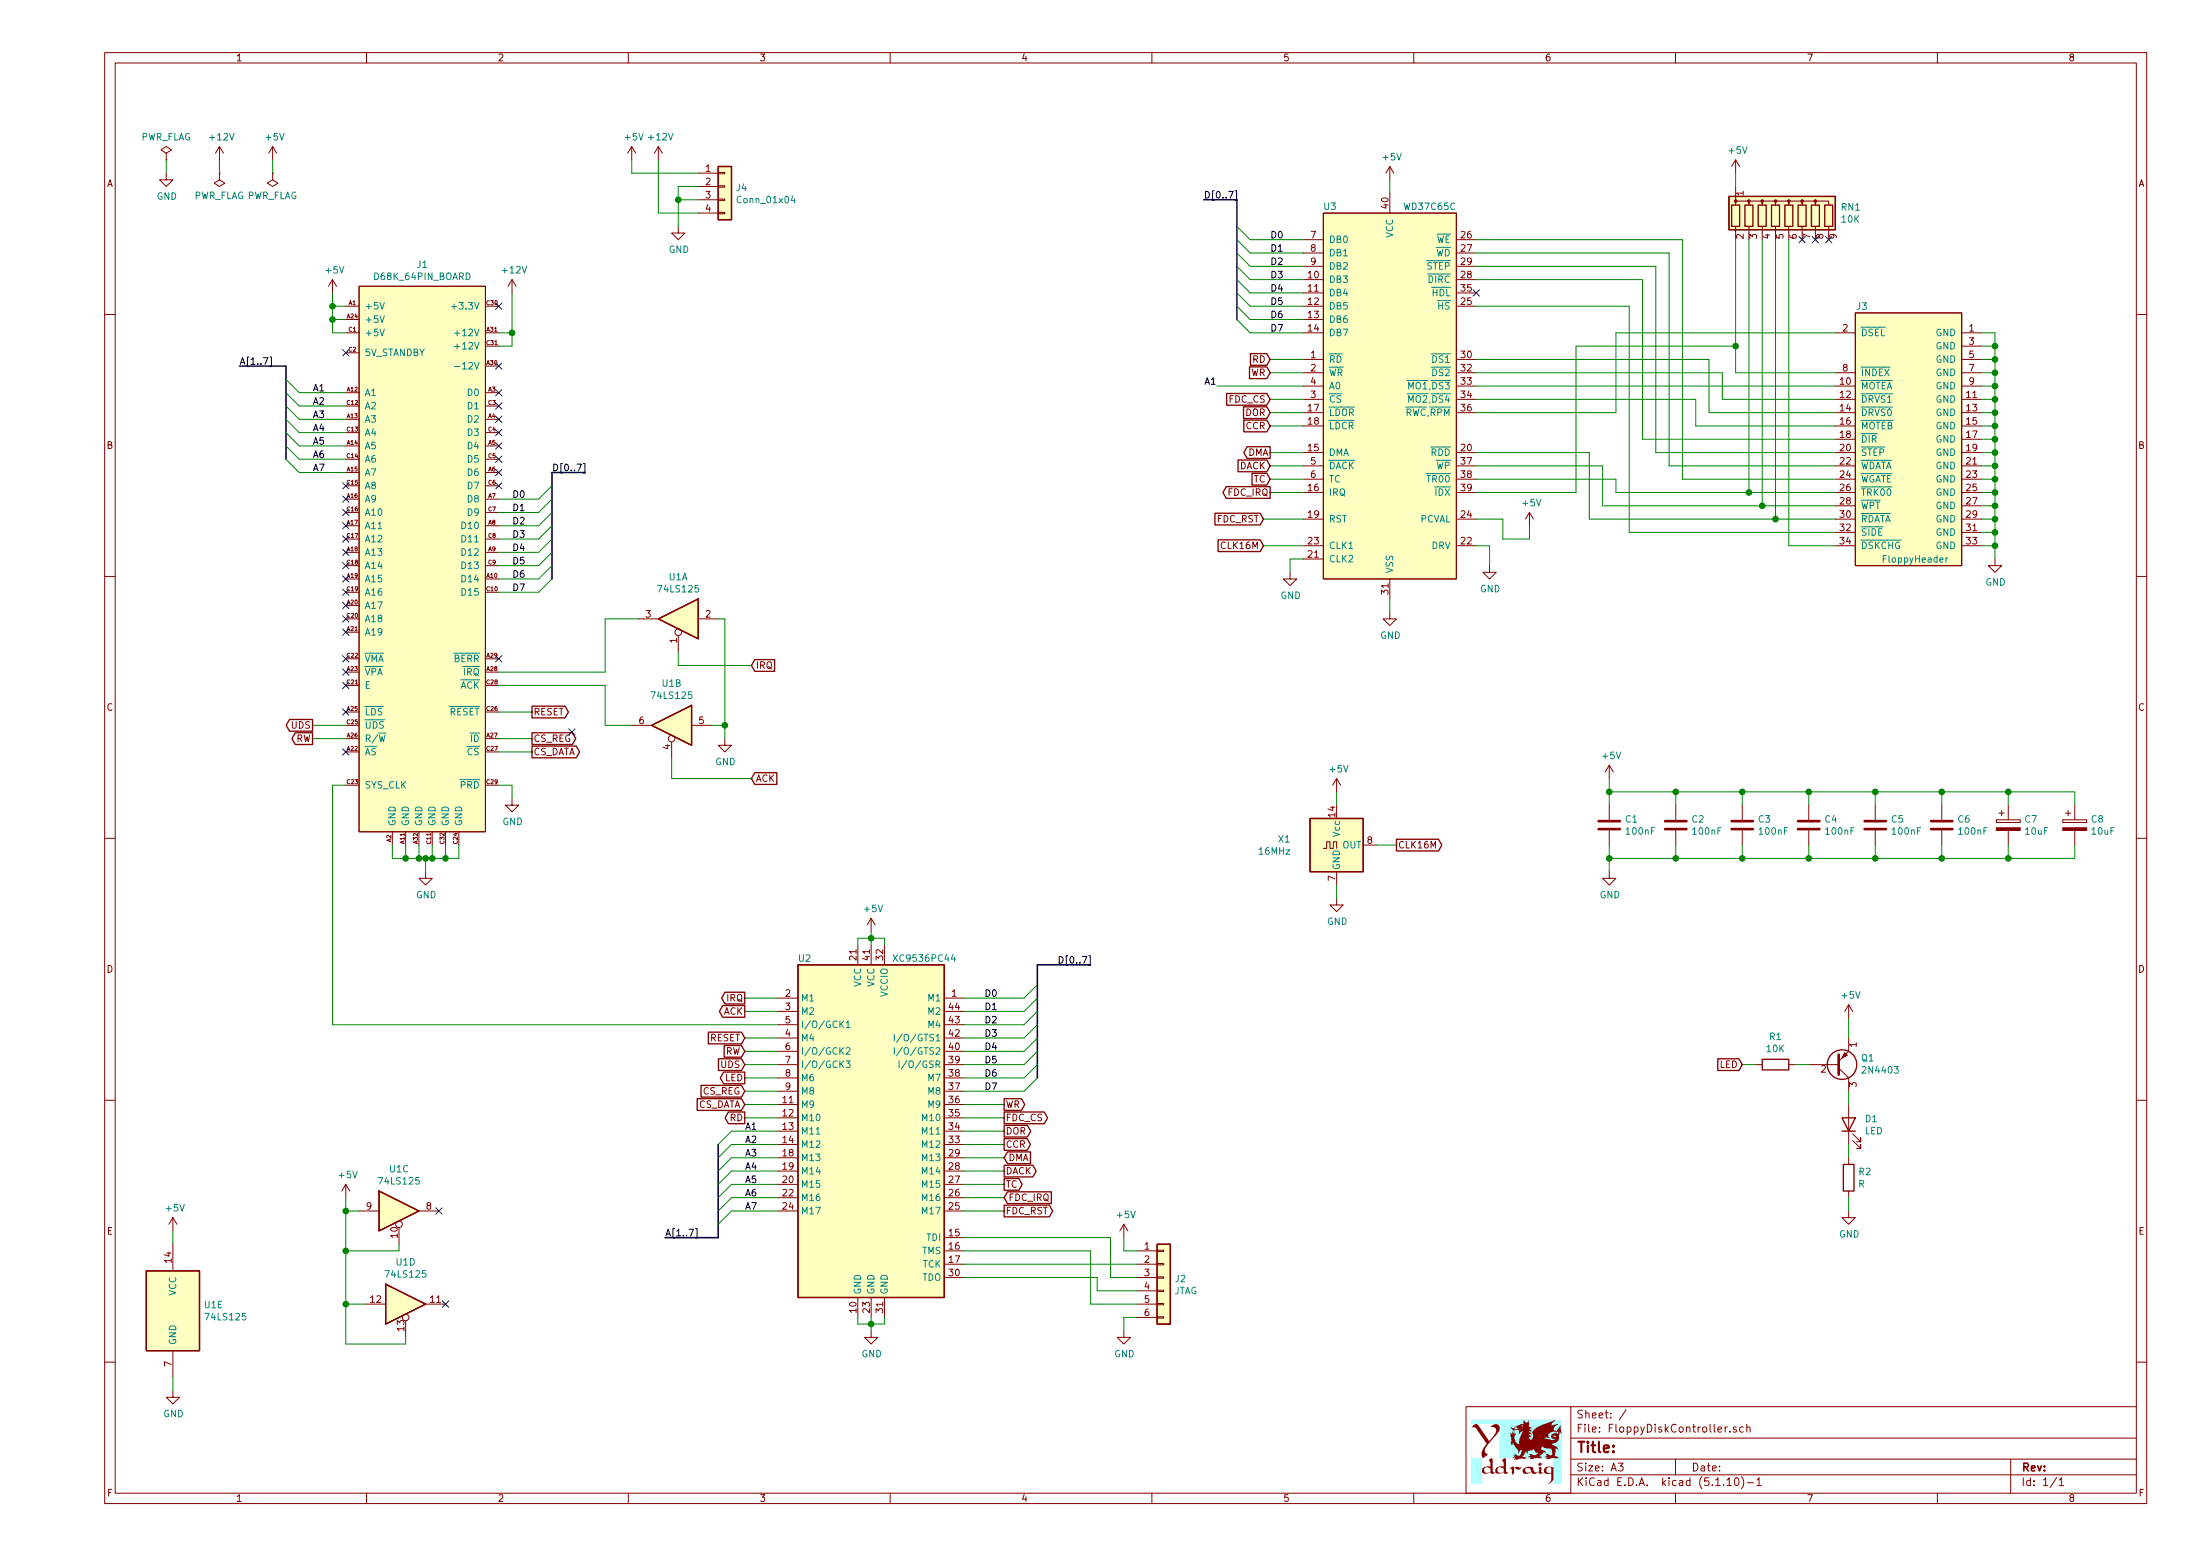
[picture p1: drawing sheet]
EESchema Schematic File Version 4
EELAYER 30 0
EELAYER END
$Descr A3 16535 11693
encoding utf-8
Sheet 1 1
Title ""
Date ""
Rev ""
Comp ""
Comment1 ""
Comment2 ""
Comment3 ""
Comment4 ""
$EndDescr
$Comp
L Ddraig:WD37C65C U3
U 1 1
P 10450 2700
F 0 "U3" H 10000 3850 50  0000 C CNN
F 1 "WD37C65C" H 10750 3850 50  0000 C CNN
F 2 "Package_DIP:DIP-40_W15.24mm_Socket" H 11100 4100 50  0001 C CNN
F 3 "" H 11100 4100 50  0001 C CNN
	1    10450 2700
	1    0    0    -1  
$EndComp
$Comp
L Ddraig:XC9536PC44 U2
U 1 1
P 6550 8500
F 0 "U2" H 6050 9800 50  0000 C CNN
F 1 "XC9536PC44" H 6950 9800 50  0000 C CNN
F 2 "Package_LCC:PLCC-44_THT-Socket" H 6550 8500 50  0001 C CNN
F 3 "xilinx/xc9536.pdf" H 6550 8500 50  0001 C CNN
	1    6550 8500
	1    0    0    -1  
$EndComp
$Comp
L Ddraig:FloppyHeader J3
U 1 1
P 14350 4200
F 0 "J3" H 14000 6100 50  0000 C CNN
F 1 "FloppyHeader" H 14400 4200 50  0000 C CNN
F 2 "Connector_PinHeader_2.54mm:PinHeader_2x17_P2.54mm_Vertical" H 14350 4200 50  0001 C CNN
F 3 "" H 14350 4200 50  0001 C CNN
	1    14350 4200
	1    0    0    -1  
$EndComp
$Comp
L power:GND #PWR028
U 1 1
P 15000 4200
F 0 "#PWR028" H 15000 3950 50  0001 C CNN
F 1 "GND" H 15005 4027 50  0000 C CNN
F 2 "" H 15000 4200 50  0001 C CNN
F 3 "" H 15000 4200 50  0001 C CNN
	1    15000 4200
	1    0    0    -1  
$EndComp
Wire Wire Line
	14900 2500 15000 2500
Wire Wire Line
	15000 2500 15000 2600
Wire Wire Line
	14900 4000 15000 4000
Connection ~ 15000 4000
Wire Wire Line
	14900 3900 15000 3900
Connection ~ 15000 3900
Wire Wire Line
	15000 3900 15000 4000
Wire Wire Line
	14900 3800 15000 3800
Connection ~ 15000 3800
Wire Wire Line
	15000 3800 15000 3900
Wire Wire Line
	14900 3700 15000 3700
Connection ~ 15000 3700
Wire Wire Line
	15000 3700 15000 3800
Wire Wire Line
	14900 3600 15000 3600
Connection ~ 15000 3600
Wire Wire Line
	14900 3500 15000 3500
Connection ~ 15000 3500
Wire Wire Line
	15000 3500 15000 3600
Wire Wire Line
	14900 3400 15000 3400
Connection ~ 15000 3400
Wire Wire Line
	15000 3400 15000 3500
Wire Wire Line
	14900 3300 15000 3300
Connection ~ 15000 3300
Wire Wire Line
	15000 3300 15000 3400
Wire Wire Line
	14900 3200 15000 3200
Connection ~ 15000 3200
Wire Wire Line
	15000 3200 15000 3300
Wire Wire Line
	14900 3100 15000 3100
Connection ~ 15000 3100
Wire Wire Line
	15000 3100 15000 3200
Wire Wire Line
	14900 3000 15000 3000
Connection ~ 15000 3000
Wire Wire Line
	15000 3000 15000 3100
Wire Wire Line
	14900 2900 15000 2900
Connection ~ 15000 2900
Wire Wire Line
	15000 2900 15000 3000
Wire Wire Line
	14900 2800 15000 2800
Connection ~ 15000 2800
Wire Wire Line
	15000 2800 15000 2900
Wire Wire Line
	14900 2700 15000 2700
Connection ~ 15000 2700
Wire Wire Line
	15000 2700 15000 2800
Wire Wire Line
	14900 2600 15000 2600
Connection ~ 15000 2600
Wire Wire Line
	15000 2600 15000 2700
Wire Wire Line
	11100 3100 12150 3100
Wire Wire Line
	12150 3100 12150 2500
Wire Wire Line
	15000 3600 15000 3700
Wire Wire Line
	11100 1800 12650 1800
Wire Wire Line
	12650 1800 12650 3600
Wire Wire Line
	11100 1900 12550 1900
Wire Wire Line
	12550 1900 12550 3500
Wire Wire Line
	11100 2000 12450 2000
Wire Wire Line
	12450 2000 12450 3400
Wire Wire Line
	11100 2100 12350 2100
Wire Wire Line
	12350 2100 12350 3300
Wire Wire Line
	11100 2300 12250 2300
Wire Wire Line
	12250 2300 12250 4000
Wire Wire Line
	12950 2800 12950 3000
Wire Wire Line
	11100 2800 12950 2800
Wire Wire Line
	12850 2700 12850 3100
Wire Wire Line
	11100 2700 12850 2700
Wire Wire Line
	12750 3000 12750 3200
Wire Wire Line
	11100 3000 12750 3000
Wire Wire Line
	12150 3700 12150 3600
Wire Wire Line
	12150 3600 11100 3600
Wire Wire Line
	12050 3800 12050 3500
Wire Wire Line
	12050 3500 11100 3500
Wire Wire Line
	11950 3900 11950 3400
Wire Wire Line
	11950 3400 11100 3400
Wire Wire Line
	11100 3700 11850 3700
Wire Wire Line
	11850 3700 11850 2600
Wire Wire Line
	15000 4000 15000 4100
Wire Wire Line
	14900 4100 15000 4100
Connection ~ 15000 4100
Wire Wire Line
	15000 4100 15000 4200
$Comp
L power:GND #PWR021
U 1 1
P 11200 4250
F 0 "#PWR021" H 11200 4000 50  0001 C CNN
F 1 "GND" H 11205 4077 50  0000 C CNN
F 2 "" H 11200 4250 50  0001 C CNN
F 3 "" H 11200 4250 50  0001 C CNN
	1    11200 4250
	1    0    0    -1  
$EndComp
$Comp
L power:GND #PWR019
U 1 1
P 10450 4600
F 0 "#PWR019" H 10450 4350 50  0001 C CNN
F 1 "GND" H 10455 4427 50  0000 C CNN
F 2 "" H 10450 4600 50  0001 C CNN
F 3 "" H 10450 4600 50  0001 C CNN
	1    10450 4600
	1    0    0    -1  
$EndComp
Wire Wire Line
	10450 4500 10450 4600
Wire Wire Line
	11200 4250 11200 4100
Wire Wire Line
	11200 4100 11100 4100
$Comp
L power:+5V #PWR022
U 1 1
P 11500 3950
F 0 "#PWR022" H 11500 3800 50  0001 C CNN
F 1 "+5V" H 11515 4123 50  0000 C CNN
F 2 "" H 11500 3950 50  0001 C CNN
F 3 "" H 11500 3950 50  0001 C CNN
	1    11500 3950
	1    0    0    -1  
$EndComp
Wire Wire Line
	11100 3900 11300 3900
Wire Wire Line
	11300 3900 11300 4050
Wire Wire Line
	11300 4050 11500 4050
Wire Wire Line
	11500 4050 11500 3950
$Comp
L power:GND #PWR014
U 1 1
P 9700 4300
F 0 "#PWR014" H 9700 4050 50  0001 C CNN
F 1 "GND" H 9705 4127 50  0000 C CNN
F 2 "" H 9700 4300 50  0001 C CNN
F 3 "" H 9700 4300 50  0001 C CNN
	1    9700 4300
	1    0    0    -1  
$EndComp
Wire Wire Line
	9800 4200 9700 4200
Wire Wire Line
	9700 4200 9700 4300
Entry Wire Line
	9300 2400 9400 2500
Entry Wire Line
	9300 2300 9400 2400
Entry Wire Line
	9300 2200 9400 2300
Entry Wire Line
	9300 2100 9400 2200
Entry Wire Line
	9300 2000 9400 2100
Entry Wire Line
	9300 1900 9400 2000
Entry Wire Line
	9300 1800 9400 1900
Entry Wire Line
	9300 1700 9400 1800
Wire Wire Line
	9800 1800 9400 1800
Wire Wire Line
	9400 1900 9800 1900
Wire Wire Line
	9800 2000 9400 2000
Wire Wire Line
	9400 2100 9800 2100
Wire Wire Line
	9800 2200 9400 2200
Wire Wire Line
	9400 2300 9800 2300
Wire Wire Line
	9800 2400 9400 2400
Wire Wire Line
	9400 2500 9800 2500
Text Label 9550 1800 0    50   ~ 0
D0
Text Label 9550 1900 0    50   ~ 0
D1
Text Label 9550 2000 0    50   ~ 0
D2
Text Label 9550 2100 0    50   ~ 0
D3
Text Label 9550 2200 0    50   ~ 0
D4
Text Label 9550 2300 0    50   ~ 0
D5
Text Label 9550 2400 0    50   ~ 0
D6
Text Label 9550 2500 0    50   ~ 0
D7
Entry Wire Line
	4050 3750 4150 3650
Entry Wire Line
	4050 3850 4150 3750
Entry Wire Line
	4050 3950 4150 3850
Entry Wire Line
	4050 4050 4150 3950
Entry Wire Line
	4050 4150 4150 4050
Entry Wire Line
	4050 4250 4150 4150
Entry Wire Line
	4050 4350 4150 4250
Entry Wire Line
	4050 4450 4150 4350
Wire Wire Line
	3750 4450 4050 4450
Wire Wire Line
	4050 4350 3750 4350
Wire Wire Line
	3750 4250 4050 4250
Wire Wire Line
	4050 4150 3750 4150
Wire Wire Line
	3750 4050 4050 4050
Wire Wire Line
	4050 3950 3750 3950
Wire Wire Line
	3750 3850 4050 3850
Wire Wire Line
	4050 3750 3750 3750
Text Label 3850 3750 0    50   ~ 0
D0
Text Label 3850 3850 0    50   ~ 0
D1
Text Label 3850 3950 0    50   ~ 0
D2
Text Label 3850 4050 0    50   ~ 0
D3
Text Label 3850 4150 0    50   ~ 0
D4
Text Label 3850 4250 0    50   ~ 0
D5
Text Label 3850 4350 0    50   ~ 0
D6
Text Label 3850 4450 0    50   ~ 0
D7
$Comp
L power:+5V #PWR018
U 1 1
P 10450 1350
F 0 "#PWR018" H 10450 1200 50  0001 C CNN
F 1 "+5V" H 10465 1523 50  0000 C CNN
F 2 "" H 10450 1350 50  0001 C CNN
F 3 "" H 10450 1350 50  0001 C CNN
	1    10450 1350
	1    0    0    -1  
$EndComp
Wire Wire Line
	10450 1350 10450 1450
Text Label 9050 1500 0    50   ~ 0
D[0..7]
Text GLabel 9500 3900 0    50   Input ~ 0
FDC_RST
Text GLabel 9550 2700 0    50   Input ~ 0
RD
Text GLabel 9550 2800 0    50   Input ~ 0
WR
Text GLabel 9550 3000 0    50   Input ~ 0
FDC_CS
Text GLabel 9550 3100 0    50   Input ~ 0
DOR
Text GLabel 9550 3200 0    50   Input ~ 0
CCR
Text GLabel 9550 3700 0    50   Output ~ 0
FDC_IRQ
Wire Wire Line
	9550 3700 9800 3700
Wire Wire Line
	9550 3200 9800 3200
Wire Wire Line
	9800 3100 9550 3100
Wire Wire Line
	9550 3000 9800 3000
Wire Wire Line
	9550 2800 9800 2800
Wire Wire Line
	9800 2700 9550 2700
Text GLabel 9550 3600 0    50   Input ~ 0
TC
Text GLabel 9550 3500 0    50   Input ~ 0
DACK
Text GLabel 9550 3400 0    50   Output ~ 0
DMA
Wire Wire Line
	9550 3400 9800 3400
Wire Wire Line
	9800 3500 9550 3500
Wire Wire Line
	9550 3600 9800 3600
$Comp
L Device:R_Network08 RN1
U 1 1
P 13450 1600
F 0 "RN1" H 13838 1646 50  0000 L CNN
F 1 "10K" H 13838 1555 50  0000 L CNN
F 2 "Resistor_THT:R_Array_SIP9" V 13925 1600 50  0001 C CNN
F 3 "http://www.vishay.com/docs/31509/csc.pdf" H 13450 1600 50  0001 C CNN
	1    13450 1600
	1    0    0    -1  
$EndComp
$Comp
L power:+5V #PWR025
U 1 1
P 13050 1300
F 0 "#PWR025" H 13050 1150 50  0001 C CNN
F 1 "+5V" H 13065 1473 50  0000 C CNN
F 2 "" H 13050 1300 50  0001 C CNN
F 3 "" H 13050 1300 50  0001 C CNN
	1    13050 1300
	1    0    0    -1  
$EndComp
Wire Wire Line
	13050 1300 13050 1400
Wire Wire Line
	12150 2500 13800 2500
Wire Wire Line
	13050 2800 13800 2800
Wire Wire Line
	11100 2900 13800 2900
Wire Wire Line
	12950 3000 13800 3000
Wire Wire Line
	12850 3100 13800 3100
Wire Wire Line
	12750 3200 13800 3200
Wire Wire Line
	12350 3300 13800 3300
Wire Wire Line
	12450 3400 13800 3400
Wire Wire Line
	12550 3500 13800 3500
Wire Wire Line
	12650 3600 13800 3600
Wire Wire Line
	12050 3800 13250 3800
Wire Wire Line
	12250 4000 13800 4000
Wire Wire Line
	13050 1800 13050 2600
Wire Wire Line
	11850 2600 13050 2600
Connection ~ 13050 2600
Wire Wire Line
	13050 2600 13050 2800
Wire Wire Line
	13150 1800 13150 3700
Wire Wire Line
	12150 3700 13150 3700
Connection ~ 13150 3700
Wire Wire Line
	13150 3700 13800 3700
Wire Wire Line
	13250 1800 13250 3800
Connection ~ 13250 3800
Wire Wire Line
	13250 3800 13800 3800
Wire Wire Line
	13350 1800 13350 3900
Wire Wire Line
	11950 3900 13350 3900
Connection ~ 13350 3900
Wire Wire Line
	13350 3900 13800 3900
Wire Wire Line
	13450 1800 13450 4100
Wire Wire Line
	13450 4100 13800 4100
Entry Wire Line
	2150 2850 2250 2950
Entry Wire Line
	2150 2950 2250 3050
Entry Wire Line
	2150 3050 2250 3150
Entry Wire Line
	2150 3250 2250 3350
Entry Wire Line
	2150 3350 2250 3450
Entry Wire Line
	2150 3450 2250 3550
Wire Wire Line
	2600 3550 2250 3550
Wire Wire Line
	2250 3450 2600 3450
Wire Wire Line
	2600 3350 2250 3350
Wire Wire Line
	2600 3150 2250 3150
Wire Wire Line
	2250 3050 2600 3050
Wire Wire Line
	2600 2950 2250 2950
Wire Bus Line
	2150 2750 1800 2750
Text Label 1800 2750 0    50   ~ 0
A[1..7]
Wire Bus Line
	9050 1500 9300 1500
Text Label 4150 3550 0    50   ~ 0
D[0..7]
Wire Bus Line
	4150 3550 4400 3550
Text Label 2350 2950 0    50   ~ 0
A1
Text Label 2350 3050 0    50   ~ 0
A2
Text Label 2350 3150 0    50   ~ 0
A3
Text Label 2350 3350 0    50   ~ 0
A5
Text Label 2350 3450 0    50   ~ 0
A6
Text Label 2350 3550 0    50   ~ 0
A7
$Comp
L power:GND #PWR08
U 1 1
P 3200 6550
F 0 "#PWR08" H 3200 6300 50  0001 C CNN
F 1 "GND" H 3205 6377 50  0000 C CNN
F 2 "" H 3200 6550 50  0001 C CNN
F 3 "" H 3200 6550 50  0001 C CNN
	1    3200 6550
	1    0    0    -1  
$EndComp
Wire Wire Line
	2950 6350 2950 6450
Wire Wire Line
	2950 6450 3050 6450
Wire Wire Line
	3450 6450 3450 6350
Wire Wire Line
	3350 6350 3350 6450
Connection ~ 3350 6450
Wire Wire Line
	3350 6450 3450 6450
Wire Wire Line
	3250 6350 3250 6450
Connection ~ 3250 6450
Wire Wire Line
	3250 6450 3350 6450
Wire Wire Line
	3150 6350 3150 6450
Connection ~ 3150 6450
Wire Wire Line
	3150 6450 3200 6450
Wire Wire Line
	3050 6350 3050 6450
Connection ~ 3050 6450
Wire Wire Line
	3050 6450 3150 6450
Wire Wire Line
	3200 6550 3200 6450
Connection ~ 3200 6450
Wire Wire Line
	3200 6450 3250 6450
Text GLabel 9500 4100 0    50   Input ~ 0
CLK16M
Wire Wire Line
	9500 3900 9800 3900
Wire Wire Line
	9800 4100 9500 4100
$Comp
L power:+5V #PWR012
U 1 1
P 6550 7000
F 0 "#PWR012" H 6550 6850 50  0001 C CNN
F 1 "+5V" H 6565 7173 50  0000 C CNN
F 2 "" H 6550 7000 50  0001 C CNN
F 3 "" H 6550 7000 50  0001 C CNN
	1    6550 7000
	1    0    0    -1  
$EndComp
$Comp
L power:GND #PWR013
U 1 1
P 6550 10000
F 0 "#PWR013" H 6550 9750 50  0001 C CNN
F 1 "GND" H 6555 9827 50  0000 C CNN
F 2 "" H 6550 10000 50  0001 C CNN
F 3 "" H 6550 10000 50  0001 C CNN
	1    6550 10000
	1    0    0    -1  
$EndComp
Wire Wire Line
	6450 9900 6450 9950
Wire Wire Line
	6450 9950 6550 9950
Wire Wire Line
	6650 9950 6650 9900
Wire Wire Line
	6550 9900 6550 9950
Connection ~ 6550 9950
Wire Wire Line
	6550 9950 6650 9950
Wire Wire Line
	6550 9950 6550 10000
Wire Wire Line
	6450 7100 6450 7050
Wire Wire Line
	6450 7050 6550 7050
Wire Wire Line
	6550 7050 6550 7000
Wire Wire Line
	6550 7050 6550 7100
Connection ~ 6550 7050
Wire Wire Line
	6550 7050 6650 7050
Wire Wire Line
	6650 7050 6650 7100
$Comp
L power:GND #PWR010
U 1 1
P 3850 6000
F 0 "#PWR010" H 3850 5750 50  0001 C CNN
F 1 "GND" H 3855 5827 50  0000 C CNN
F 2 "" H 3850 6000 50  0001 C CNN
F 3 "" H 3850 6000 50  0001 C CNN
	1    3850 6000
	1    0    0    -1  
$EndComp
Wire Wire Line
	3750 5900 3850 5900
Wire Wire Line
	3850 5900 3850 6000
Wire Wire Line
	2600 5900 2500 5900
$Comp
L power:GND #PWR020
U 1 1
P 8450 10000
F 0 "#PWR020" H 8450 9750 50  0001 C CNN
F 1 "GND" H 8455 9827 50  0000 C CNN
F 2 "" H 8450 10000 50  0001 C CNN
F 3 "" H 8450 10000 50  0001 C CNN
	1    8450 10000
	1    0    0    -1  
$EndComp
$Comp
L power:+5V #PWR015
U 1 1
P 8450 9300
F 0 "#PWR015" H 8450 9150 50  0001 C CNN
F 1 "+5V" H 8465 9473 50  0000 C CNN
F 2 "" H 8450 9300 50  0001 C CNN
F 3 "" H 8450 9300 50  0001 C CNN
	1    8450 9300
	1    0    0    -1  
$EndComp
$Comp
L 74xx:74LS125 U1
U 1 1
P 5100 4650
F 0 "U1" H 5100 4967 50  0000 C CNN
F 1 "74LS125" H 5100 4876 50  0000 C CNN
F 2 "Package_DIP:DIP-14_W7.62mm_Socket" H 5100 4650 50  0001 C CNN
F 3 "http://www.ti.com/lit/gpn/sn74LS125" H 5100 4650 50  0001 C CNN
	1    5100 4650
	-1   0    0    -1  
$EndComp
$Comp
L 74xx:74LS125 U1
U 2 1
P 5050 5450
F 0 "U1" H 5050 5767 50  0000 C CNN
F 1 "74LS125" H 5050 5676 50  0000 C CNN
F 2 "Package_DIP:DIP-14_W7.62mm_Socket" H 5050 5450 50  0001 C CNN
F 3 "http://www.ti.com/lit/gpn/sn74LS125" H 5050 5450 50  0001 C CNN
	2    5050 5450
	-1   0    0    -1  
$EndComp
$Comp
L 74xx:74LS125 U1
U 3 1
P 3000 9100
F 0 "U1" H 3000 9417 50  0000 C CNN
F 1 "74LS125" H 3000 9326 50  0000 C CNN
F 2 "Package_DIP:DIP-14_W7.62mm_Socket" H 3000 9100 50  0001 C CNN
F 3 "http://www.ti.com/lit/gpn/sn74LS125" H 3000 9100 50  0001 C CNN
	3    3000 9100
	1    0    0    -1  
$EndComp
$Comp
L 74xx:74LS125 U1
U 4 1
P 3050 9800
F 0 "U1" H 3050 10117 50  0000 C CNN
F 1 "74LS125" H 3050 10026 50  0000 C CNN
F 2 "Package_DIP:DIP-14_W7.62mm_Socket" H 3050 9800 50  0001 C CNN
F 3 "http://www.ti.com/lit/gpn/sn74LS125" H 3050 9800 50  0001 C CNN
	4    3050 9800
	1    0    0    -1  
$EndComp
$Comp
L 74xx:74LS125 U1
U 5 1
P 1300 9850
F 0 "U1" H 1530 9896 50  0000 L CNN
F 1 "74LS125" H 1530 9805 50  0000 L CNN
F 2 "Package_DIP:DIP-14_W7.62mm_Socket" H 1300 9850 50  0001 C CNN
F 3 "http://www.ti.com/lit/gpn/sn74LS125" H 1300 9850 50  0001 C CNN
	5    1300 9850
	1    0    0    -1  
$EndComp
$Comp
L power:GND #PWR011
U 1 1
P 5450 5550
F 0 "#PWR011" H 5450 5300 50  0001 C CNN
F 1 "GND" H 5455 5377 50  0000 C CNN
F 2 "" H 5450 5550 50  0001 C CNN
F 3 "" H 5450 5550 50  0001 C CNN
	1    5450 5550
	1    0    0    -1  
$EndComp
Wire Wire Line
	5450 5550 5450 5450
Wire Wire Line
	5450 4650 5400 4650
Wire Wire Line
	5350 5450 5450 5450
Wire Wire Line
	5850 7700 2500 7700
Wire Wire Line
	2500 5900 2500 7700
Text GLabel 5650 5000 2    50   Input ~ 0
IRQ
Text GLabel 5650 5850 2    50   Input ~ 0
ACK
Wire Wire Line
	3750 5050 4550 5050
Wire Wire Line
	4550 5050 4550 4650
Wire Wire Line
	4550 4650 4800 4650
Wire Wire Line
	5100 4900 5100 5000
Wire Wire Line
	5100 5000 5650 5000
Wire Wire Line
	5050 5700 5050 5850
Wire Wire Line
	5050 5850 5650 5850
Wire Wire Line
	3750 5150 4550 5150
Wire Wire Line
	4550 5150 4550 5450
Wire Wire Line
	4550 5450 4750 5450
Wire Wire Line
	5450 4650 5450 5450
Connection ~ 5450 5450
NoConn ~ 3750 2750
NoConn ~ 3750 2300
NoConn ~ 3750 2950
NoConn ~ 3750 3050
NoConn ~ 3750 3150
NoConn ~ 3750 3250
NoConn ~ 3750 3350
NoConn ~ 3750 3450
NoConn ~ 3750 3550
NoConn ~ 3750 3650
NoConn ~ 2600 2650
NoConn ~ 2600 3650
NoConn ~ 2600 3750
NoConn ~ 2600 3850
NoConn ~ 2600 3950
NoConn ~ 2600 4050
NoConn ~ 2600 4150
NoConn ~ 2600 4250
NoConn ~ 2600 4350
NoConn ~ 2600 4450
NoConn ~ 2600 4550
NoConn ~ 2600 4650
NoConn ~ 2600 4750
NoConn ~ 2600 4950
NoConn ~ 2600 5050
NoConn ~ 2600 5150
NoConn ~ 2600 5350
NoConn ~ 2600 5650
NoConn ~ 3750 4950
NoConn ~ 4300 5500
Text GLabel 2350 5450 0    50   Output ~ 0
UDS
Text GLabel 2350 5550 0    50   Output ~ 0
RW
Text GLabel 4000 5550 2    50   Output ~ 0
CS_REG
Text GLabel 4000 5650 2    50   Output ~ 0
CS_DATA
Text GLabel 4000 5350 2    50   Output ~ 0
RESET
Wire Wire Line
	3750 5650 4000 5650
Wire Wire Line
	4000 5550 3750 5550
Wire Wire Line
	4000 5350 3750 5350
Wire Wire Line
	2350 5450 2600 5450
Text GLabel 5600 7800 0    50   Input ~ 0
RESET
Text GLabel 5600 7900 0    50   Input ~ 0
RW
Text GLabel 5600 8000 0    50   Input ~ 0
UDS
Text GLabel 5600 8200 0    50   Input ~ 0
CS_REG
Text GLabel 5600 8300 0    50   Input ~ 0
CS_DATA
Text GLabel 5600 7500 0    50   Output ~ 0
IRQ
Text GLabel 5600 7600 0    50   Output ~ 0
ACK
Text GLabel 7550 9100 2    50   Output ~ 0
FDC_RST
Text GLabel 5600 8400 0    50   Output ~ 0
RD
Text GLabel 7550 8300 2    50   Output ~ 0
WR
Text GLabel 7550 8400 2    50   Output ~ 0
FDC_CS
Text GLabel 7550 8500 2    50   Output ~ 0
DOR
Text GLabel 7550 8600 2    50   Output ~ 0
CCR
Text GLabel 7550 9000 2    50   Input ~ 0
FDC_IRQ
Text GLabel 7550 8900 2    50   Output ~ 0
TC
Text GLabel 7550 8800 2    50   Output ~ 0
DACK
Text GLabel 7550 8700 2    50   Input ~ 0
DMA
NoConn ~ 13550 1800
NoConn ~ 13650 1800
NoConn ~ 13750 1800
Entry Wire Line
	7800 7400 7700 7500
Entry Wire Line
	7800 7500 7700 7600
Entry Wire Line
	7800 7600 7700 7700
Entry Wire Line
	7800 7700 7700 7800
Entry Wire Line
	7800 7800 7700 7900
Entry Wire Line
	7800 7900 7700 8000
Entry Wire Line
	7800 8000 7700 8100
Entry Wire Line
	7800 8100 7700 8200
Entry Wire Line
	5400 9100 5500 9000
Entry Wire Line
	5400 9000 5500 8900
Entry Wire Line
	5400 8900 5500 8800
Entry Wire Line
	5400 8800 5500 8700
Entry Wire Line
	5400 8700 5500 8600
Entry Wire Line
	5400 8600 5500 8500
Wire Wire Line
	7250 7500 7700 7500
Wire Wire Line
	7250 7600 7700 7600
Wire Wire Line
	7700 7700 7250 7700
Wire Wire Line
	7250 7800 7700 7800
Wire Wire Line
	7700 7900 7250 7900
Wire Wire Line
	7250 8000 7700 8000
Wire Wire Line
	7700 8100 7250 8100
Wire Wire Line
	7250 8200 7700 8200
Wire Bus Line
	7800 7250 8200 7250
Wire Bus Line
	5400 9300 5000 9300
Wire Wire Line
	5500 9000 5850 9000
Wire Wire Line
	5850 8900 5500 8900
Wire Wire Line
	5500 8800 5850 8800
Wire Wire Line
	5500 8700 5850 8700
Wire Wire Line
	5500 8600 5850 8600
Wire Wire Line
	5850 8500 5500 8500
Text Label 5600 8500 0    50   ~ 0
A1
Text Label 5600 8600 0    50   ~ 0
A2
Text Label 5600 8700 0    50   ~ 0
A3
Text Label 5600 8900 0    50   ~ 0
A5
Text Label 5600 9000 0    50   ~ 0
A6
Text Label 5600 9100 0    50   ~ 0
A7
Text Label 5000 9300 0    50   ~ 0
A[1..7]
Text Label 7950 7250 0    50   ~ 0
D[0..7]
Text Label 7400 7500 0    50   ~ 0
D0
Text Label 7400 7600 0    50   ~ 0
D1
Text Label 7400 7700 0    50   ~ 0
D2
Text Label 7400 7800 0    50   ~ 0
D3
Text Label 7400 7900 0    50   ~ 0
D4
Text Label 7400 8000 0    50   ~ 0
D5
Text Label 7400 8100 0    50   ~ 0
D6
Text Label 7400 8200 0    50   ~ 0
D7
Wire Wire Line
	5600 7500 5850 7500
Wire Wire Line
	5850 7600 5600 7600
Wire Wire Line
	5600 7800 5850 7800
Wire Wire Line
	5850 7900 5600 7900
Wire Wire Line
	5600 8000 5850 8000
Wire Wire Line
	5600 8200 5850 8200
Wire Wire Line
	5850 8300 5600 8300
Wire Wire Line
	5850 8400 5600 8400
Wire Wire Line
	7550 8300 7250 8300
Wire Wire Line
	7250 8400 7550 8400
Wire Wire Line
	7550 8500 7250 8500
Wire Wire Line
	7250 8600 7550 8600
Wire Wire Line
	7550 8700 7250 8700
Wire Wire Line
	7250 8800 7550 8800
Wire Wire Line
	7550 8900 7250 8900
Wire Wire Line
	7250 9000 7550 9000
Wire Wire Line
	7550 9100 7250 9100
$Comp
L power:+5V #PWR06
U 1 1
P 2500 2200
F 0 "#PWR06" H 2500 2050 50  0001 C CNN
F 1 "+5V" H 2515 2373 50  0000 C CNN
F 2 "" H 2500 2200 50  0001 C CNN
F 3 "" H 2500 2200 50  0001 C CNN
	1    2500 2200
	1    0    0    -1  
$EndComp
Wire Wire Line
	2600 2300 2500 2300
Wire Wire Line
	2500 2300 2500 2200
Wire Wire Line
	2600 2400 2500 2400
Wire Wire Line
	2500 2400 2500 2300
Connection ~ 2500 2300
Wire Wire Line
	2600 2500 2500 2500
Wire Wire Line
	2500 2500 2500 2400
Connection ~ 2500 2400
Wire Wire Line
	3850 2200 3850 2500
Wire Wire Line
	3850 2600 3750 2600
Wire Wire Line
	3750 2500 3850 2500
Connection ~ 3850 2500
Wire Wire Line
	3850 2500 3850 2600
$Comp
L power:+5V #PWR02
U 1 1
P 1300 9250
F 0 "#PWR02" H 1300 9100 50  0001 C CNN
F 1 "+5V" H 1315 9423 50  0000 C CNN
F 2 "" H 1300 9250 50  0001 C CNN
F 3 "" H 1300 9250 50  0001 C CNN
	1    1300 9250
	1    0    0    -1  
$EndComp
$Comp
L power:GND #PWR03
U 1 1
P 1300 10450
F 0 "#PWR03" H 1300 10200 50  0001 C CNN
F 1 "GND" H 1305 10277 50  0000 C CNN
F 2 "" H 1300 10450 50  0001 C CNN
F 3 "" H 1300 10450 50  0001 C CNN
	1    1300 10450
	1    0    0    -1  
$EndComp
Wire Wire Line
	1300 10450 1300 10350
Wire Wire Line
	1300 9350 1300 9250
$Comp
L power:+5V #PWR07
U 1 1
P 2600 9000
F 0 "#PWR07" H 2600 8850 50  0001 C CNN
F 1 "+5V" H 2615 9173 50  0000 C CNN
F 2 "" H 2600 9000 50  0001 C CNN
F 3 "" H 2600 9000 50  0001 C CNN
	1    2600 9000
	1    0    0    -1  
$EndComp
Wire Wire Line
	2600 9000 2600 9100
Wire Wire Line
	2600 9800 2750 9800
Wire Wire Line
	2700 9100 2600 9100
Connection ~ 2600 9100
Wire Wire Line
	2600 9100 2600 9400
Wire Wire Line
	3000 9350 3000 9400
Wire Wire Line
	3000 9400 2600 9400
Connection ~ 2600 9400
Wire Wire Line
	2600 9400 2600 9800
Wire Wire Line
	3050 10050 3050 10100
Wire Wire Line
	3050 10100 2600 10100
Wire Wire Line
	2600 10100 2600 9800
Connection ~ 2600 9800
$Comp
L power:+12V #PWR09
U 1 1
P 3850 2200
F 0 "#PWR09" H 3850 2050 50  0001 C CNN
F 1 "+12V" H 3865 2373 50  0000 C CNN
F 2 "" H 3850 2200 50  0001 C CNN
F 3 "" H 3850 2200 50  0001 C CNN
	1    3850 2200
	1    0    0    -1  
$EndComp
$Comp
L power:+12V #PWR04
U 1 1
P 1650 1200
F 0 "#PWR04" H 1650 1050 50  0001 C CNN
F 1 "+12V" H 1665 1373 50  0000 C CNN
F 2 "" H 1650 1200 50  0001 C CNN
F 3 "" H 1650 1200 50  0001 C CNN
	1    1650 1200
	1    0    0    -1  
$EndComp
$Comp
L power:+5V #PWR05
U 1 1
P 2050 1200
F 0 "#PWR05" H 2050 1050 50  0001 C CNN
F 1 "+5V" H 2065 1373 50  0000 C CNN
F 2 "" H 2050 1200 50  0001 C CNN
F 3 "" H 2050 1200 50  0001 C CNN
	1    2050 1200
	1    0    0    -1  
$EndComp
$Comp
L power:GND #PWR01
U 1 1
P 1250 1300
F 0 "#PWR01" H 1250 1050 50  0001 C CNN
F 1 "GND" H 1255 1127 50  0000 C CNN
F 2 "" H 1250 1300 50  0001 C CNN
F 3 "" H 1250 1300 50  0001 C CNN
	1    1250 1300
	1    0    0    -1  
$EndComp
$Comp
L power:PWR_FLAG #FLG01
U 1 1
P 1250 1200
F 0 "#FLG01" H 1250 1275 50  0001 C CNN
F 1 "PWR_FLAG" H 1250 1373 50  0000 C CNN
F 2 "" H 1250 1200 50  0001 C CNN
F 3 "~" H 1250 1200 50  0001 C CNN
	1    1250 1200
	1    0    0    -1  
$EndComp
$Comp
L power:PWR_FLAG #FLG02
U 1 1
P 1650 1300
F 0 "#FLG02" H 1650 1375 50  0001 C CNN
F 1 "PWR_FLAG" H 1650 1473 50  0000 C CNN
F 2 "" H 1650 1300 50  0001 C CNN
F 3 "~" H 1650 1300 50  0001 C CNN
	1    1650 1300
	-1   0    0    1   
$EndComp
$Comp
L power:PWR_FLAG #FLG03
U 1 1
P 2050 1300
F 0 "#FLG03" H 2050 1375 50  0001 C CNN
F 1 "PWR_FLAG" H 2050 1473 50  0000 C CNN
F 2 "" H 2050 1300 50  0001 C CNN
F 3 "~" H 2050 1300 50  0001 C CNN
	1    2050 1300
	-1   0    0    1   
$EndComp
Wire Wire Line
	1250 1200 1250 1300
Wire Wire Line
	1650 1300 1650 1200
Wire Wire Line
	2050 1300 2050 1200
NoConn ~ 3350 9800
NoConn ~ 3300 9100
$Comp
L Oscillator:ACO-xxxMHz X1
U 1 1
P 10050 6350
F 0 "X1" H 9707 6396 50  0000 R CNN
F 1 "16MHz" H 9707 6305 50  0000 R CNN
F 2 "Oscillator:Oscillator_DIP-14" H 10500 6000 50  0001 C CNN
F 3 "http://www.conwin.com/datasheets/cx/cx030.pdf" H 9950 6350 50  0001 C CNN
	1    10050 6350
	1    0    0    -1  
$EndComp
$Comp
L power:+5V #PWR016
U 1 1
P 10050 5950
F 0 "#PWR016" H 10050 5800 50  0001 C CNN
F 1 "+5V" H 10065 6123 50  0000 C CNN
F 2 "" H 10050 5950 50  0001 C CNN
F 3 "" H 10050 5950 50  0001 C CNN
	1    10050 5950
	1    0    0    -1  
$EndComp
$Comp
L power:GND #PWR017
U 1 1
P 10050 6750
F 0 "#PWR017" H 10050 6500 50  0001 C CNN
F 1 "GND" H 10055 6577 50  0000 C CNN
F 2 "" H 10050 6750 50  0001 C CNN
F 3 "" H 10050 6750 50  0001 C CNN
	1    10050 6750
	1    0    0    -1  
$EndComp
Text GLabel 10500 6350 2    50   Output ~ 0
CLK16M
Wire Wire Line
	10050 5950 10050 6050
Wire Wire Line
	10050 6750 10050 6650
Wire Wire Line
	10350 6350 10500 6350
Text Label 9150 2900 2    50   ~ 0
A1
Wire Wire Line
	9150 2900 9800 2900
NoConn ~ 11100 2200
$Comp
L Device:C C1
U 1 1
P 12100 6200
F 0 "C1" H 12215 6246 50  0000 L CNN
F 1 "100nF" H 12215 6155 50  0000 L CNN
F 2 "Capacitor_THT:C_Disc_D3.0mm_W1.6mm_P2.50mm" H 12138 6050 50  0001 C CNN
F 3 "~" H 12100 6200 50  0001 C CNN
	1    12100 6200
	1    0    0    -1  
$EndComp
$Comp
L Device:CP C7
U 1 1
P 15100 6200
F 0 "C7" H 15218 6246 50  0000 L CNN
F 1 "10uF" H 15218 6155 50  0000 L CNN
F 2 "Capacitor_THT:CP_Radial_D5.0mm_P2.50mm" H 15138 6050 50  0001 C CNN
F 3 "~" H 15100 6200 50  0001 C CNN
	1    15100 6200
	1    0    0    -1  
$EndComp
$Comp
L power:+5V #PWR023
U 1 1
P 12100 5850
F 0 "#PWR023" H 12100 5700 50  0001 C CNN
F 1 "+5V" H 12115 6023 50  0000 C CNN
F 2 "" H 12100 5850 50  0001 C CNN
F 3 "" H 12100 5850 50  0001 C CNN
	1    12100 5850
	1    0    0    -1  
$EndComp
$Comp
L Device:C C2
U 1 1
P 12600 6200
F 0 "C2" H 12715 6246 50  0000 L CNN
F 1 "100nF" H 12715 6155 50  0000 L CNN
F 2 "Capacitor_THT:C_Disc_D3.0mm_W1.6mm_P2.50mm" H 12638 6050 50  0001 C CNN
F 3 "~" H 12600 6200 50  0001 C CNN
	1    12600 6200
	1    0    0    -1  
$EndComp
$Comp
L Device:C C3
U 1 1
P 13100 6200
F 0 "C3" H 13215 6246 50  0000 L CNN
F 1 "100nF" H 13215 6155 50  0000 L CNN
F 2 "Capacitor_THT:C_Disc_D3.0mm_W1.6mm_P2.50mm" H 13138 6050 50  0001 C CNN
F 3 "~" H 13100 6200 50  0001 C CNN
	1    13100 6200
	1    0    0    -1  
$EndComp
$Comp
L Device:C C4
U 1 1
P 13600 6200
F 0 "C4" H 13715 6246 50  0000 L CNN
F 1 "100nF" H 13715 6155 50  0000 L CNN
F 2 "Capacitor_THT:C_Disc_D3.0mm_W1.6mm_P2.50mm" H 13638 6050 50  0001 C CNN
F 3 "~" H 13600 6200 50  0001 C CNN
	1    13600 6200
	1    0    0    -1  
$EndComp
$Comp
L Device:C C5
U 1 1
P 14100 6200
F 0 "C5" H 14215 6246 50  0000 L CNN
F 1 "100nF" H 14215 6155 50  0000 L CNN
F 2 "Capacitor_THT:C_Disc_D3.0mm_W1.6mm_P2.50mm" H 14138 6050 50  0001 C CNN
F 3 "~" H 14100 6200 50  0001 C CNN
	1    14100 6200
	1    0    0    -1  
$EndComp
$Comp
L Device:C C6
U 1 1
P 14600 6200
F 0 "C6" H 14715 6246 50  0000 L CNN
F 1 "100nF" H 14715 6155 50  0000 L CNN
F 2 "Capacitor_THT:C_Disc_D3.0mm_W1.6mm_P2.50mm" H 14638 6050 50  0001 C CNN
F 3 "~" H 14600 6200 50  0001 C CNN
	1    14600 6200
	1    0    0    -1  
$EndComp
$Comp
L Device:CP C8
U 1 1
P 15600 6200
F 0 "C8" H 15718 6246 50  0000 L CNN
F 1 "10uF" H 15718 6155 50  0000 L CNN
F 2 "Capacitor_THT:CP_Radial_D5.0mm_P2.50mm" H 15638 6050 50  0001 C CNN
F 3 "~" H 15600 6200 50  0001 C CNN
	1    15600 6200
	1    0    0    -1  
$EndComp
$Comp
L power:GND #PWR024
U 1 1
P 12100 6550
F 0 "#PWR024" H 12100 6300 50  0001 C CNN
F 1 "GND" H 12105 6377 50  0000 C CNN
F 2 "" H 12100 6550 50  0001 C CNN
F 3 "" H 12100 6550 50  0001 C CNN
	1    12100 6550
	1    0    0    -1  
$EndComp
Wire Wire Line
	12100 5850 12100 5950
Wire Wire Line
	12100 6350 12100 6450
Wire Wire Line
	15600 6050 15600 5950
Wire Wire Line
	15600 5950 15100 5950
Connection ~ 12100 5950
Wire Wire Line
	12100 5950 12100 6050
Wire Wire Line
	15600 6350 15600 6450
Wire Wire Line
	15600 6450 15100 6450
Connection ~ 12100 6450
Wire Wire Line
	12100 6450 12100 6550
Wire Wire Line
	12600 6350 12600 6450
Connection ~ 12600 6450
Wire Wire Line
	12600 6450 12100 6450
Wire Wire Line
	12600 6050 12600 5950
Connection ~ 12600 5950
Wire Wire Line
	12600 5950 12100 5950
Wire Wire Line
	13100 6050 13100 5950
Connection ~ 13100 5950
Wire Wire Line
	13100 5950 12600 5950
Wire Wire Line
	13100 6350 13100 6450
Connection ~ 13100 6450
Wire Wire Line
	13100 6450 12600 6450
Wire Wire Line
	13600 6350 13600 6450
Connection ~ 13600 6450
Wire Wire Line
	13600 6450 13100 6450
Wire Wire Line
	13600 6050 13600 5950
Connection ~ 13600 5950
Wire Wire Line
	13600 5950 13100 5950
Wire Wire Line
	14100 6050 14100 5950
Connection ~ 14100 5950
Wire Wire Line
	14100 5950 13600 5950
Wire Wire Line
	14100 6350 14100 6450
Connection ~ 14100 6450
Wire Wire Line
	14100 6450 13600 6450
Wire Wire Line
	14600 6350 14600 6450
Connection ~ 14600 6450
Wire Wire Line
	14600 6450 14100 6450
Wire Wire Line
	14600 6050 14600 5950
Connection ~ 14600 5950
Wire Wire Line
	14600 5950 14100 5950
Wire Wire Line
	15100 6050 15100 5950
Connection ~ 15100 5950
Wire Wire Line
	15100 5950 14600 5950
Wire Wire Line
	15100 6350 15100 6450
Connection ~ 15100 6450
Wire Wire Line
	15100 6450 14600 6450
Text GLabel 5600 8100 0    50   Output ~ 0
LED
$Comp
L Device:R R1
U 1 1
P 13350 8000
F 0 "R1" V 13557 8000 50  0000 C CNN
F 1 "10K" V 13466 8000 50  0000 C CNN
F 2 "Resistor_THT:R_Axial_DIN0207_L6.3mm_D2.5mm_P10.16mm_Horizontal" V 13280 8000 50  0001 C CNN
F 3 "~" H 13350 8000 50  0001 C CNN
	1    13350 8000
	0    -1   -1   0   
$EndComp
$Comp
L Device:R R2
U 1 1
P 13900 8850
F 0 "R2" H 13970 8896 50  0000 L CNN
F 1 "R" H 13970 8805 50  0000 L CNN
F 2 "Resistor_THT:R_Axial_DIN0207_L6.3mm_D2.5mm_P10.16mm_Horizontal" V 13830 8850 50  0001 C CNN
F 3 "~" H 13900 8850 50  0001 C CNN
	1    13900 8850
	1    0    0    -1  
$EndComp
$Comp
L Device:LED D1
U 1 1
P 13900 8450
F 0 "D1" V 13939 8332 50  0000 R CNN
F 1 "LED" V 13848 8332 50  0000 R CNN
F 2 "LED_THT:LED_D5.0mm" H 13900 8450 50  0001 C CNN
F 3 "~" H 13900 8450 50  0001 C CNN
	1    13900 8450
	0    -1   -1   0   
$EndComp
Text GLabel 13100 8000 0    50   Input ~ 0
LED
Wire Wire Line
	13100 8000 13200 8000
$Comp
L power:+5V #PWR026
U 1 1
P 13900 7650
F 0 "#PWR026" H 13900 7500 50  0001 C CNN
F 1 "+5V" H 13915 7823 50  0000 C CNN
F 2 "" H 13900 7650 50  0001 C CNN
F 3 "" H 13900 7650 50  0001 C CNN
	1    13900 7650
	1    0    0    -1  
$EndComp
$Comp
L power:GND #PWR027
U 1 1
P 13900 9100
F 0 "#PWR027" H 13900 8850 50  0001 C CNN
F 1 "GND" H 13905 8927 50  0000 C CNN
F 2 "" H 13900 9100 50  0001 C CNN
F 3 "" H 13900 9100 50  0001 C CNN
	1    13900 9100
	1    0    0    -1  
$EndComp
Wire Wire Line
	13900 9100 13900 9000
Wire Wire Line
	13900 8700 13900 8600
Wire Wire Line
	13900 8300 13900 8200
Wire Wire Line
	13900 7650 13900 7800
Wire Wire Line
	13600 8000 13500 8000
$Comp
L Device:Q_PNP_EBC Q1
U 1 1
P 13800 8000
F 0 "Q1" H 13990 7954 50  0000 L CNN
F 1 "2N4403" H 13990 8045 50  0000 L CNN
F 2 "Package_TO_SOT_THT:TO-92" H 14000 8100 50  0001 C CNN
F 3 "~" H 13800 8000 50  0001 C CNN
	1    13800 8000
	1    0    0    1   
$EndComp
$Comp
L Connector_Generic:Conn_01x04 J4
U 1 1
P 5450 1400
F 0 "J4" H 5530 1392 50  0000 L CNN
F 1 "Conn_01x04" H 5530 1301 50  0000 L CNN
F 2 "Connector_TE-Connectivity:TE_MATE-N-LOK_350211-1_1x04_P5.08mm_Vertical" H 5450 1400 50  0001 C CNN
F 3 "~" H 5450 1400 50  0001 C CNN
	1    5450 1400
	1    0    0    -1  
$EndComp
$Comp
L power:+12V #PWR030
U 1 1
P 4950 1200
F 0 "#PWR030" H 4950 1050 50  0001 C CNN
F 1 "+12V" H 4965 1373 50  0000 C CNN
F 2 "" H 4950 1200 50  0001 C CNN
F 3 "" H 4950 1200 50  0001 C CNN
	1    4950 1200
	1    0    0    -1  
$EndComp
$Comp
L power:+5V #PWR029
U 1 1
P 4750 1200
F 0 "#PWR029" H 4750 1050 50  0001 C CNN
F 1 "+5V" H 4765 1373 50  0000 C CNN
F 2 "" H 4750 1200 50  0001 C CNN
F 3 "" H 4750 1200 50  0001 C CNN
	1    4750 1200
	1    0    0    -1  
$EndComp
$Comp
L power:GND #PWR031
U 1 1
P 5100 1700
F 0 "#PWR031" H 5100 1450 50  0001 C CNN
F 1 "GND" H 5105 1527 50  0000 C CNN
F 2 "" H 5100 1700 50  0001 C CNN
F 3 "" H 5100 1700 50  0001 C CNN
	1    5100 1700
	1    0    0    -1  
$EndComp
Wire Wire Line
	5100 1700 5100 1500
Wire Wire Line
	5100 1500 5250 1500
Wire Wire Line
	5250 1400 5100 1400
Wire Wire Line
	5100 1400 5100 1500
Connection ~ 5100 1500
Wire Wire Line
	4750 1200 4750 1300
Wire Wire Line
	4750 1300 5250 1300
Wire Wire Line
	4950 1200 4950 1600
Wire Wire Line
	4950 1600 5250 1600
Wire Wire Line
	5850 8100 5600 8100
Entry Wire Line
	5400 9200 5500 9100
Wire Wire Line
	5500 9100 5850 9100
Text Label 5600 8800 0    50   ~ 0
A4
Entry Wire Line
	2150 3150 2250 3250
Wire Wire Line
	2250 3250 2600 3250
Text Label 2350 3250 0    50   ~ 0
A4
Wire Wire Line
	2350 5550 2600 5550
$Comp
L Ddraig:D68K_64PIN_BOARD J1
U 1 1
P 3200 4050
F 0 "J1" H 3175 6115 50  0000 C CNN
F 1 "D68K_64PIN_BOARD" H 3175 6024 50  0000 C CNN
F 2 "Ddraig:DIN41612_C_2x32_Male_Horizontal_THT" H 3050 2800 50  0001 C CNN
F 3 "" H 3050 2800 50  0001 C CNN
	1    3200 4050
	1    0    0    -1  
$EndComp
$Comp
L Connector_Generic:Conn_01x06 J2
U 1 1
P 8750 9600
F 0 "J2" H 8830 9592 50  0000 L CNN
F 1 "JTAG" H 8830 9501 50  0000 L CNN
F 2 "Connector_PinHeader_2.54mm:PinHeader_1x06_P2.54mm_Vertical" H 8750 9600 50  0001 C CNN
F 3 "~" H 8750 9600 50  0001 C CNN
	1    8750 9600
	1    0    0    -1  
$EndComp
Wire Wire Line
	8450 9300 8450 9400
Wire Wire Line
	8450 9400 8550 9400
Wire Wire Line
	8550 9900 8450 9900
Wire Wire Line
	8450 9900 8450 10000
Wire Wire Line
	7250 9500 8550 9500
Wire Wire Line
	7250 9300 8350 9300
Wire Wire Line
	8350 9300 8350 9600
Wire Wire Line
	8350 9600 8550 9600
Wire Wire Line
	7250 9600 8250 9600
Wire Wire Line
	8250 9600 8250 9700
Wire Wire Line
	8250 9700 8550 9700
Wire Wire Line
	8200 9400 8200 9800
Wire Wire Line
	8200 9800 8550 9800
Wire Wire Line
	7250 9400 8200 9400
Wire Bus Line
	2150 2750 2150 3450
Wire Bus Line
	5400 8600 5400 9300
Wire Bus Line
	4150 3550 4150 4350
Wire Bus Line
	9300 1500 9300 2400
Wire Bus Line
	7800 7250 7800 8100
$EndSCHEMATC
